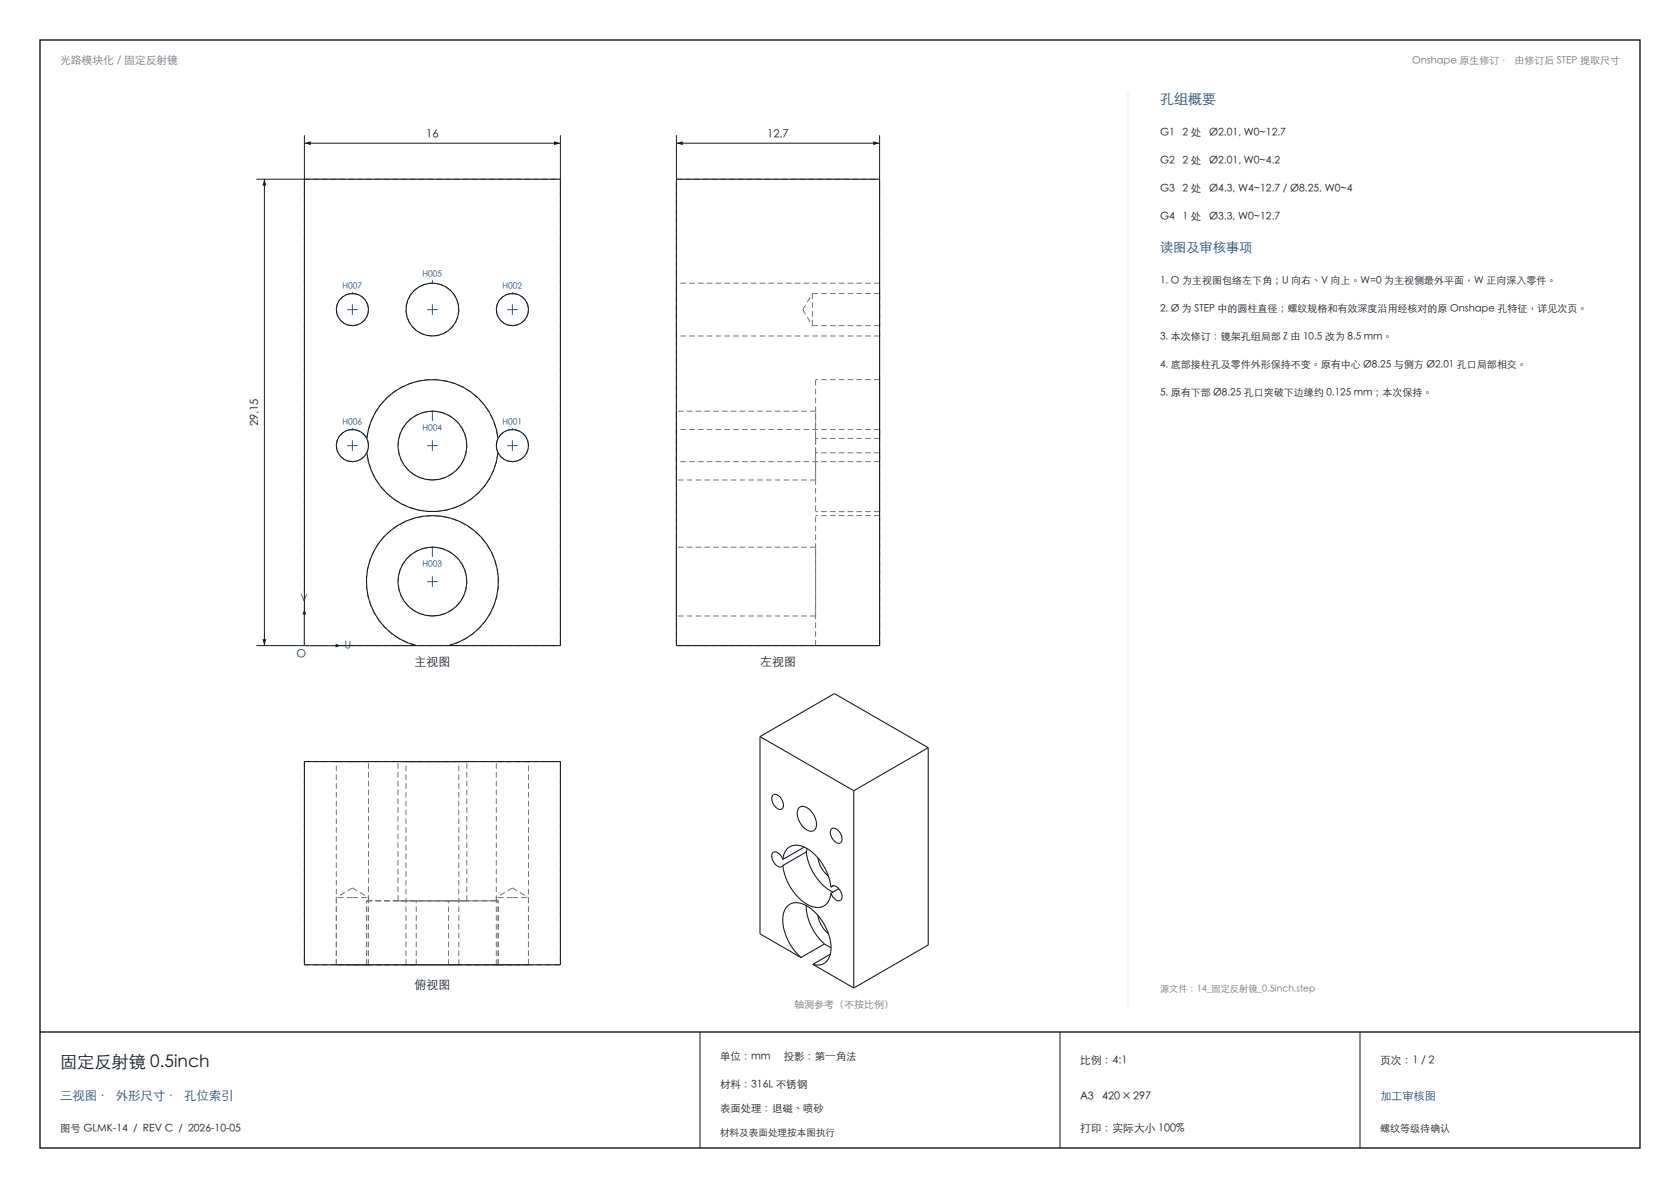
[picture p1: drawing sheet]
<svg xmlns="http://www.w3.org/2000/svg" width="420mm" height="297mm" viewBox="0 0 420 297" stroke-linecap="round" stroke-linejoin="round" font-family="sans-serif">
<path d="M10 10h400v277h-400zM10 258h400" fill="none" stroke="#141a21" stroke-width=".35"/>
<path d="M76.1 33.8v11M76.1 35.8h64M140.1 33.8v11M175 258v29M265 258v29M340 258v29" fill="none" stroke="#141a21" stroke-width=".25"/>
<g fill="none" stroke="#6b7580" stroke-width=".25" stroke-dasharray="1.4 .8" stroke-linecap="butt">
<path d="M76.1 44.8h64M169.1 44.8h50.8M88.1 73.4a4 4 0 0 1 4 4 4 4 0 0 1-4 4M128.1 73.4a4 4 0 0 1 4 4 4 4 0 0 1-4 4M200.7 77.4l2.4-4M200.7 77.4l2.4 4M203.1 73.4v8M219.9 70.8h-50.8M219.9 73.4h-16.8M88.1 81.4a4 4 0 0 1-4-4 4 4 0 0 1 4-4M108.1 84a6.6 6.6 0 0 1-5.9-9.5 6.6 6.6 0 0 1 11.1-1.2 6.6 6.6 0 0 1-3.8 10.5l-1.4 .2M128.1 81.4a4 4 0 0 1-4-4 4 4 0 0 1 4-4"/>
<path d="M169.1 84v-13.2M219.9 81.4v-8M219.9 84v-13.2M219.9 84h-50.8M219.9 81.4h-16.8M219.9 94.9h-16M88.1 115.4a4 4 0 0 1-3.6-5.7 4 4 0 0 1 6.7-.9 4 4 0 0 1-2 6.5l-1.1 .1M91.7 109.6a16.5 16.5 0 0 1 16.4-14.7 16.5 16.5 0 0 1 16.4 14.7M108.1 120a8.6 8.6 0 0 1-7.7-12.4 8.6 8.6 0 0 1 14.5-1.4 8.6 8.6 0 0 1-5.2 13.6l-1.6 .2M124.5 113.2a16.5 16.5 0 0 1-16.4 14.7 16.5 16.5 0 0 1-16.4-14.7M128.1 115.4a4 4 0 0 1-3.6-5.7 4 4 0 0 1 6.7-.9 4 4 0 0 1-2 6.5l-1.1 .1M169.1 115.4v-8"/>
<path d="M169.1 120v-17.2M203.9 109.6v-14.7M203.9 113.2v14.7M203.9 120h-34.8M203.9 120v-17.2M203.9 113.2v-3.6M203.9 102.8h-34.8M219.9 113.2v14.7M219.9 113.2v2.2M219.9 115.4v-8M219.9 107.4v2.2M219.9 109.6v-14.7"/>
<path d="M219.9 109.6h-16M219.9 113.2h-16M219.9 115.4h-50.8M219.9 107.4h-50.8M203.9 136.8h-34.8M219.9 127.9h-16M219.9 128.9h-16M108.1 154a8.6 8.6 0 0 1-7.7-12.4 8.6 8.6 0 0 1 14.5-1.4 8.6 8.6 0 0 1-5.2 13.6l-1.6 .2M169.1 154v-17.2M203.9 154h-34.8M203.9 154v-17.2M76.1 161.4h64"/>
<path d="M76.1 161.4v-116.6M104.1 161.4a16.5 16.5 0 0 1-9.6-25.4 16.5 16.5 0 0 1 27.2 0 16.5 16.5 0 0 1-9.6 25.4M140.1 161.4v-116.6M169.1 161.4h50.8M169.1 161.4v-116.6M203.9 161.4v-32.5M219.9 161.4v-32.5M219.9 161.4v-116.6M219.9 161.4h-16M76.1 190.4v50.8M76.1 190.4h64M84.1 190.4h8"/>
<path d="M88.1 190.4h-4M92.1 190.4h-4M99.5 190.4h17.2M101.5 190.4h13.2M108.1 190.4h-8.6M108.1 190.4h-6.6M114.7 190.4h-6.6M116.7 190.4h-8.6M124.1 190.4h8M128.1 190.4h-4M132.1 190.4h-4M140.1 190.4v50.8"/>
<path d="M88.1 224.4h4M88.1 224.4h-4M88.1 222l-4 2.4M88.1 222l4 2.4M91.6 225.2h33M91.7 225.2h32.8M91.7 225.2h.4M92.1 225.2v-34.8M99.5 225.2h17.2M99.5 225.2v-34.8M104.1 225.2h-12.5M108.1 225.2h-8.6"/>
<path d="M112.1 225.2h-8M116.7 225.2h-8.6M116.7 225.2v-34.8M124.1 225.2v-34.8M124.5 225.2h-.4M124.6 225.2h-12.5M128.1 224.4h4M128.1 224.4h-4M128.1 222l-4 2.4M128.1 222l4 2.4M76.1 241.2h28M84.1 241.2h8"/>
<path d="M84.1 241.2h7.6M84.1 241.2v-16.8M84.1 241.2v-50.8M88.1 241.2h-4M91.6 241.2h33M91.6 241.2v-16M91.7 241.2h-3.6M91.7 241.2v-16M92.1 241.2h-4M92.1 241.2v-16.8M101.5 241.2h13.2M101.5 241.2v-50.8"/>
<path d="M104.1 241.2h-12.5M104.1 241.2v-16M108.1 241.2h-6.6M112.1 241.2h28M112.1 241.2v-16M114.7 241.2h-6.6M114.7 241.2v-50.8M124.1 241.2h8M124.1 241.2v-16.8M124.5 241.2h-32.8M124.5 241.2h7.6M124.5 241.2v-16"/>
<path d="M124.6 241.2h-12.5M124.6 241.2v-16M128.1 241.2h-4M128.1 241.2h-3.6M132.1 241.2h-4M132.1 241.2v-16.8M132.1 241.2v-50.8"/>
</g>
<g fill="none" stroke="#141a21" stroke-width=".27">
<path d="M76.1 44.8h64v116.6h-64zM169.1 44.8h50.8v116.6h-50.8zM91.7 113.2a16.5 16.5 0 0 0 16.4 14.7 16.5 16.5 0 0 0 16.4-14.7M91.7 109.6a4 4 0 0 0-6.1-1.3 4 4 0 0 0 0 6.2 4 4 0 0 0 6.1-1.3M91.7 109.6a16.5 16.5 0 0 1 16.4-14.7 16.5 16.5 0 0 1 16.4 14.7M91.7 109.6a4 4 0 0 1 0 3.6M124.5 109.6a4 4 0 0 1 6.1-1.3 4 4 0 0 1 0 6.2 4 4 0 0 1-6.1-1.3M124.5 109.6a4 4 0 0 0 0 3.6M104.1 161.4a16.5 16.5 0 0 1-9.6-25.4 16.5 16.5 0 0 1 27.2 0 16.5 16.5 0 0 1-9.6 25.4M76.1 190.4h64v50.8h-64z"/>
<circle cx="88.1" cy="77.4" r="4"/>
<circle cx="108.1" cy="77.4" r="6.6"/>
<circle cx="128.1" cy="77.4" r="4"/>
<circle cx="108.1" cy="111.4" r="8.6"/>
<circle cx="108.1" cy="145.4" r="8.6"/>
</g>
<g fill="#141a21">
<path d="M76.1 35.8l1.6-.5v1z"/>
<path d="M138.5 35.3l1.6 .5-1.6 .5z"/>
</g>
<path d="M64.1 44.8h12M66.1 44.8v116.6M64.1 161.4h12" fill="none" stroke="#141a21" stroke-width=".25"/>
<g fill="#141a21">
<path d="M65.6 159.8h1l-.5 1.6z"/>
<path d="M66.1 44.8l.5 1.6h-1z"/>
</g>
<path d="M169.1 33.8v11M169.1 35.8h50.8M219.9 33.8v11" fill="none" stroke="#141a21" stroke-width=".25"/>
<g fill="#141a21">
<path d="M169.1 35.8l1.6-.5v1z"/>
<path d="M218.3 35.3l1.6 .5-1.6 .5z"/>
</g>
<path d="M76.1 152.4v9h9" fill="none" stroke="#144578" stroke-width=".25"/>
<g fill="#141a21">
<path d="M83.9 160.9l1.2 .5-1.2 .5z"/>
<path d="M76.1 152.4l.5 1.2h-1z"/>
</g>
<g fill="none" stroke="#144578" stroke-width=".25">
<path d="M86.8 77.4h2.6M88.1 76.1v2.6M106.8 77.4h2.6M108.1 76.1v2.6M126.8 77.4h2.6M128.1 76.1v2.6M86.8 111.4h2.6M88.1 110.1v2.6M106.8 111.4h2.6M108.1 110.1v2.6M126.8 111.4h2.6M128.1 107v.4"/>
<path d="M128.1 110.1v2.6M106.8 145.4h2.6M108.1 144.1v2.6"/>
</g>
<circle cx="128.1" cy="107.4" r=".23" fill="#144578"/>
<path d="M128.1 73v.4" fill="none" stroke="#144578" stroke-width=".25"/>
<circle cx="128.1" cy="73.4" r=".23" fill="#144578"/>
<path d="M108.1 136.8v2.4" fill="none" stroke="#144578" stroke-width=".25"/>
<circle cx="108.1" cy="136.8" r=".23" fill="#144578"/>
<path d="M108.1 102.8v2.4" fill="none" stroke="#144578" stroke-width=".25"/>
<circle cx="108.1" cy="102.8" r=".23" fill="#144578"/>
<path d="M108.1 70v.8" fill="none" stroke="#144578" stroke-width=".25"/>
<circle cx="108.1" cy="70.8" r=".23" fill="#144578"/>
<path d="M88.1 107v.4" fill="none" stroke="#144578" stroke-width=".25"/>
<circle cx="88.1" cy="107.4" r=".23" fill="#144578"/>
<path d="M88.1 73v.4" fill="none" stroke="#144578" stroke-width=".25"/>
<circle cx="88.1" cy="73.4" r=".23" fill="#144578"/>
<g fill="none" stroke="#141a21" stroke-width=".27">
<path d="M190 184.1v49.4l10.2 5.9M190 184.1l23.4 13.6M190 184.1l18.6-10.7 23.5 13.5M193.2 198.8a1.83 1.83 0 0 1 2.4 1.4 1.3 1.3 0 0 1-.6 2.2 2.69 2.69 0 0 1-1.8-3.6zM213.4 197.7v49.3M232.1 186.9v49.4l-18.7 10.7M232.1 186.9l-18.7 10.8M195.7 216.4a12.8 12.8 0 0 0 7.4 10.3 3.4 3.4 0 0 0 4.6-3.4M195.7 214.9a2.16 2.16 0 0 0-2.3-1.9 2.2 2.2 0 0 0 .6 3.2l1 .5h.4l.3-.3M195.7 214.9a3.5 3.5 0 0 1 1.8-3.3 3.5 3.5 0 0 1 3.7 .2 13.2 13.2 0 0 1 6.5 10M199.8 201.9a1.99 1.99 0 0 1 2.8 .8 4.2 4.2 0 0 1 1.1 4.7 2.16 2.16 0 0 1-3-.8 3.9 3.9 0 0 1-.9-4.7zM201.1 211.8l-5.4 3.1"/>
<path d="M201.6 213a13.2 13.2 0 0 0 6.6 10M201.6 213l-5.9 3.4M201.7 212.1l-.1 .9M204.5 214.5a7.2 7.2 0 0 0 2.6 4.5M207.9 207.2a1.83 1.83 0 0 1 2.4 1.5 1.3 1.3 0 0 1-.7 2.1 2.69 2.69 0 0 1-1.7-3.6zM200.2 239.4a12.5 12.5 0 0 1-4.3-11.1 3.4 3.4 0 0 1 5.2-2.1 12.8 12.8 0 0 1 6.6 12 3.3 3.3 0 0 1-4.5 2.9M201.5 226.4a13.2 13.2 0 0 0 4.6 9.6M204.5 228.8a7.2 7.2 0 0 0 2.6 4.6M206.1 236l1.7 1M206.1 236l-5.9 3.4M207.6 238.6l-4.4 2.5M207.7 221.8a1.14 1.14 0 0 1 1.9 .3 2.22 2.22 0 0 1 .5 3 2.04 2.04 0 0 1-2.4-1.8"/>
<path d="M208.4 221.4l-.7 .4M209.7 222.2l-2 1.1M203.2 241.1l10.2 5.9"/>
</g>
<path d="M282 23v229" fill="none" stroke="#e6edf2" stroke-width=".25"/>
<text font-size="4.3" fill="#141a21" x="15" y="267">固定反射镜 0.5inch</text>
<text font-size="3.5" fill="#144578" x="290" y="26">孔组概要</text>
<text font-size="3.3" fill="#144578" x="290" y="63">读图及审核事项</text>
<text font-size="3.1" fill="#144578" x="15" y="275">三视图 · 外形尺寸 · 孔位索引</text>
<g font-size="3" fill="#141a21">
<text x="103.6" y="166.4">主视图</text>
<text x="190" y="166.4">左视图</text>
<text x="103.6" y="247.2">俯视图</text>
</g>
<g font-size="2.8" fill="#141a21">
<text x="106.5" y="34.5">16</text>
<text x="191.8" y="34.5">12.7</text>
<text x="64.7" y="106.6" transform="rotate(-90 64.7 106.6)">29.15</text>
</g>
<g font-size="2.8" fill="#144578">
<text x="74.1" y="164.4">O</text>
<text x="345" y="275">加工审核图</text>
</g>
<text font-size="2.7" fill="#6b7580" x="15" y="16">光路模块化 / 固定反射镜</text>
<g font-size="2.7" fill="#141a21">
<text x="270" y="266">比例：4:1</text>
<text x="345" y="266">页次：1 / 2</text>
<text x="270" y="275">A3</text>
<text x="275.5" y="275">420 × 297</text>
<text x="270" y="283">打印：实际大小 100%</text>
</g>
<g font-size="2.6" fill="#141a21">
<text x="290" y="34">G1</text>
<text x="295.7" y="34">2 处</text>
<text x="302.3" y="34">Ø2.01, W0~12.7</text>
<text x="290" y="41">G2</text>
<text x="295.7" y="41">2 处</text>
<text x="302.3" y="41">Ø2.01, W0~4.2</text>
<text x="290" y="48">G3</text>
<text x="295.7" y="48">2 处</text>
<text x="302.3" y="48">Ø4.3, W4~12.7 / Ø8.25, W0~4</text>
<text x="290" y="55">G4</text>
<text x="295.7" y="55">1 处</text>
<text x="302.3" y="55">Ø3.3, W0~12.7</text>
<text x="180" y="265">单位：mm</text>
<text x="195.9" y="265">投影：第一角法</text>
<text x="180" y="272">材料：316L 不锈钢</text>
<text x="180" y="278">表面处理：退磁、喷砂</text>
<text x="15" y="283">图号 GLMK-14 / REV C / 2026-10-05</text>
</g>
<g font-size="2.6" fill="#144578">
<text x="75.1" y="150.4">V</text>
<text x="86.1" y="162.2">U</text>
</g>
<g font-size="2.5" fill="#6b7580">
<text x="353" y="16">Onshape 原生修订 · 由修订后 STEP 提取尺寸</text>
<text x="198.5" y="252">轴测参考（不按比例）</text>
</g>
<g font-size="2.5" fill="#141a21">
<text x="290" y="71">1. O 为主视图包络左下角；U 向右、V 向上。W=0 为主视侧最外平面，W 正向深入零件。</text>
<text x="290" y="78">2. Ø 为 STEP 中的圆柱直径；螺纹规格和有效深度沿用经核对的原 Onshape 孔特征，详见次页。</text>
<text x="290" y="85">3. 本次修订：镜架孔组局部 Z 由 10.5 改为 8.5 mm。</text>
<text x="290" y="92">4. 底部接柱孔及零件外形保持不变。原有中心 Ø8.25 与侧方 Ø2.01 孔口局部相交。</text>
<text x="290" y="99">5. 原有下部 Ø8.25 孔口突破下边缘约 0.125 mm；本次保持。</text>
<text x="345" y="283">螺纹等级待确认</text>
</g>
<text font-size="2.4" fill="#141a21" x="180" y="284">材料及表面处理按本图执行</text>
<text font-size="2.3" fill="#6b7580" x="290" y="248">源文件：14_固定反射镜_0.5inch.step</text>
<g font-size="2.1" fill="#144578">
<text x="105.6" y="69.2">H005</text>
<text x="85.6" y="72.2">H007</text>
<text x="125.6" y="72.2">H002</text>
<text x="85.6" y="106.2">H006</text>
<text x="105.6" y="107.7">H004</text>
<text x="125.6" y="106.2">H001</text>
<text x="105.6" y="141.7">H003</text>
</g>
</svg>
